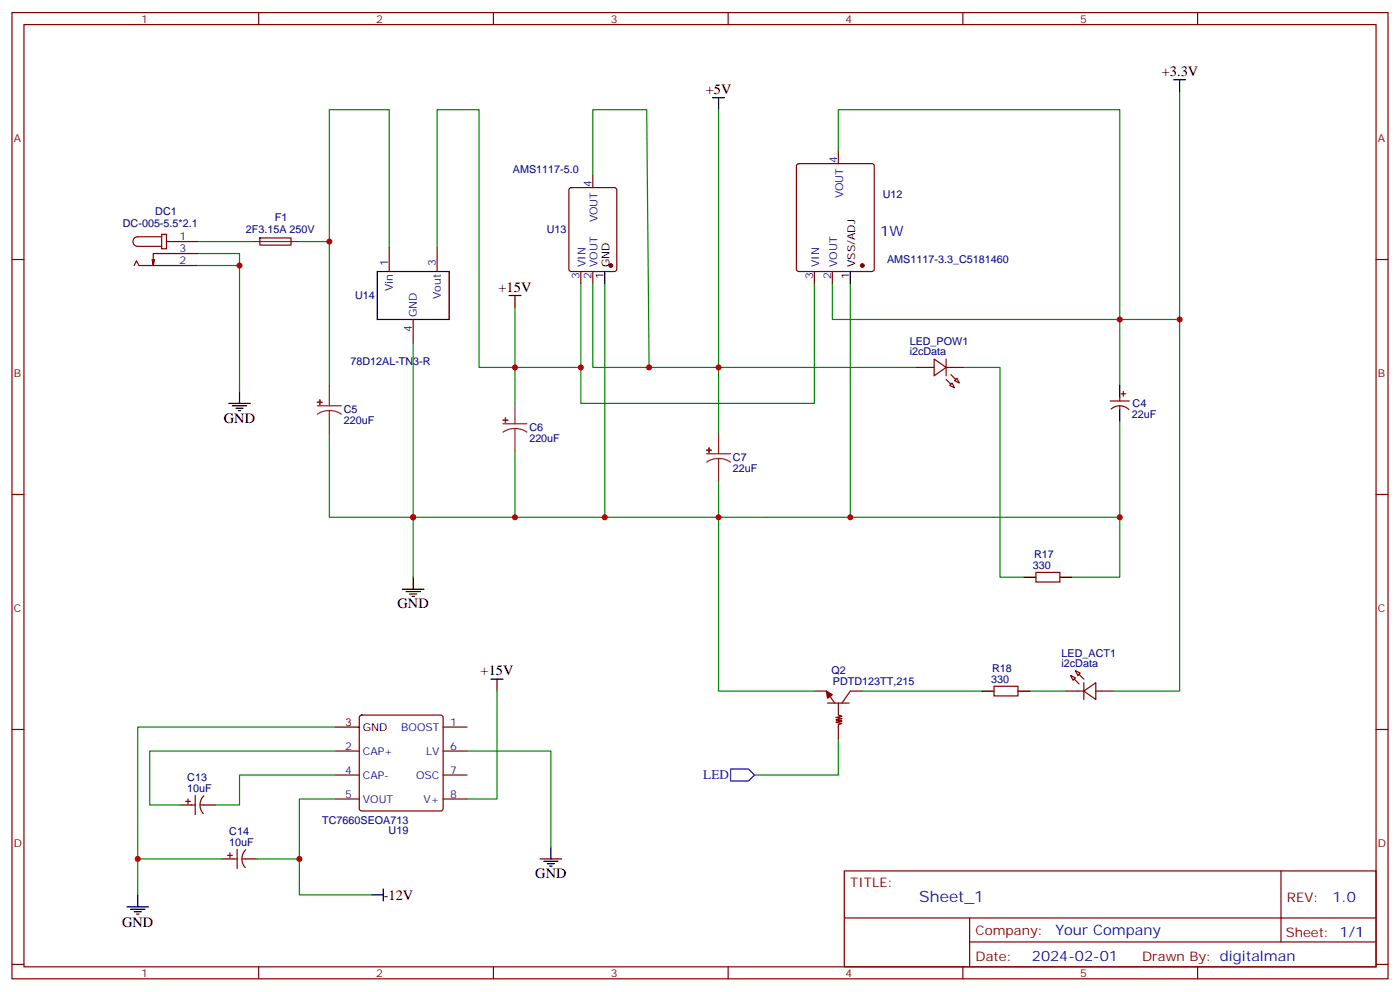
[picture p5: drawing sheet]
<svg xmlns="http://www.w3.org/2000/svg" width="412mm" height="292mm" viewBox="0 0 412 292" stroke-linecap="round" stroke-linejoin="round" font-family="sans-serif">
<g fill="none" stroke="#870000" stroke-width=".35">
<path d="M3.5 3.7h405.4v284.3h-405.4zM7.1 7.2h398.2v277.3h-398.2zM76.2 3.7v3.5M145.3 3.7v3.5M214.5 3.7v3.5M283.6 3.7v3.5M352.8 3.7v3.5M167.8 55.4l.5-.2h12.7l.6 .4 .1 23.6-.5 .6-12.9 .1-.7-.5v-23.5zM174.6 51.7v3.5M234.8 48.4l.5-.2h21.5l.5 .2 .2 .5v30.3l-.2 .5-.5 .2h-21.5l-.5-.2-.2-.5v-30.3zM246.9 44.6v3.6M3.5 76.4h3.6"/>
<path d="M39.5 78.1l.7-1.4 .7 1.4h17.3M45.5 76.4l-.3 1.7M47.6 69h1.4v4.2h-1.4zM47.6 69.7h-7a1.41 1.41 0 0 0-1.4 1.4 1.41 1.41 0 0 0 1.4 1.4h7M49 71.1h9.2M58.2 74.6h-13v3.5l-.4-1.7M76.6 70h9.1v2.1h-9.1zM114.7 72.8v7.1M128.8 72.8v7.1M171.1 79.9v3.5M174.6 79.9v3.5M239.9 79.9v3.5"/>
<path d="M245.2 79.9v3.5M405.3 76.4h3.6M121.7 94v7.1M269.9 108.1h5.3M275.2 105.7l3.5 2.4-3.5 2.5zM278.7 108.1h5.3M278.7 105.7v4.9M279.8 113.4l.7-.7 .7 1.4zM281.9 111.3l.7 1.4-1.4-.7zM327 118h5.7M329.8 116.9v1.1M329.8 119.4v1.1"/>
<path d="M330.2 115.9h1.4M330.9 115.2v1.4M327.3 120.4a3.8 3.8 0 0 1 5.3 .2M3.5 145.5h3.6M405.3 145.5h3.6M305.2 168.5h7v2.8h-7zM315.4 198.8l1.4 .7-.7 .7zM316.8 197.4l1.4 .7-.7 .7zM3.5 214.7h3.6M106.1 210.6l.4-.2h23.3l.5 .2 .2 .5v26.8l-.2 .5-.5 .3h-23.3l-.5-.3-.2-.5v-26.8zM130.5 214h7.1M239.9 203.4h3.5l2.5 3.5"/>
<path d="M243.8 206.9h6.3M246.9 206.9v3.5l1.1 .4-1.8 .3 1.8 .4-1.8 .3 1.8 .4-1.8 .3 1.8 .4-1.1 .4v4.2M254 203.4h-3.5l-2.5 3.5M292.8 202h7.1v2.8h-7.1zM314 203.4h5.3M319.3 203.4l3.5-2.5v4.9zM319.3 200.9v4.9M322.8 203.4h5.3M405.3 214.7h3.6M54.7 235.8h1.4M55.4 235.1v1.4M56.4 236.9h1.1"/>
<path d="M57.5 234.1v5.6M58.9 236.9h1.1M60 234.2a3.8 3.8 0 0 0-.1 5.2M98.8 221h7M98.8 228.1h7M98.8 235.1h7M130.5 221h7.1M130.5 228.1h7.1M130.5 235.1h7.1M67 251.7h1.4M67.7 251v1.4M68.8 252.8h1"/>
<path d="M69.8 249.9v5.7M71.3 252.8h1M72.4 250.1a3.8 3.8 0 0 0-.2 5.2M248.7 256.3h156.6v28.2h-156.6zM377.3 256.3v20.9M248.7 270.1h156.5M285.6 277.2h119.6M285.6 270.1v14.2M3.5 283.8h3.6M76.2 284.5v3.5M145.3 284.5v3.5M214.5 284.5v3.5"/>
<path d="M283.6 284.5v3.5M352.8 284.5v3.5M405.3 283.8h3.6"/>
</g>
<g fill="#870000" stroke="#870000" stroke-width=".35">
<path d="M316.4 199.8l1.5 1.5z"/>
<path d="M317.9 198.4l1.4 1.4z"/>
<path d="M243.4 203.4l1.8 1-1.4 1.1z"/>
<path d="M280.1 110.2l1.4 1.5z"/>
<path d="M278.7 111.7l1.4 1.4z"/>
<circle cx="179.9" cy="78.1" r=".53"/>
<circle cx="254" cy="78.1" r=".53"/>
</g>
<g fill="none" stroke="#008700" stroke-width=".35">
<path d="M211.7 32.3v75.8h-37.1v-24.7M347.5 27v67M174.6 51.7v-19.4h15.9l.7 75.8M246.9 44.6v-12.3h82.9v81.1M58.2 74.6h12.4v3.5M58.2 78.1h12.4v37.1M58.2 71.1h15.9M88.2 71.1h8.8v42.3M97 71.1v-38.8h17.7v40.5M128.8 72.8v-40.5h12.3v75.8h10.6v-17.6M171.1 83.4v24.7h-19.4v10.6M178.2 83.4v68.8"/>
<path d="M239.9 83.4v35.3h-68.8v-10.6M245.2 83.4v10.6h102.3M250.5 83.4v68.8M347.5 94v109.4h-19.4M121.7 101.1v51.1h90v-10.6M269.9 108.1h-58.2v19.4M284 108.1h10.6v61.8h7M97 127.5v24.7h24.7v17.7M151.7 132.8v19.4M329.8 124v28.2h-118.1v51.2h28.2M329.8 152.2v17.7h-14.1M98.8 214h-58.2v49.3"/>
<path d="M146.4 203.4v31.7h-8.8M246.9 217.5v10.6h-24.7M254 203.4h35.3M303.4 203.4h10.6M98.8 221h-54.7v15.9h8.8M98.8 228.1h-28.2v8.8h-7.1M98.8 235.1h-10.6v17.7h-12.4M137.6 221h24.7v28.2M40.6 252.8h24.7M88.2 252.8v10.5h21.2"/>
</g>
<g fill="none" stroke="#8c2424" stroke-width=".35">
<path d="M74.1 71.1h14.1M93.5 119.4h7M97 113.4v6M151.7 118.7v6M97 120.8l1.9 .3 1.6 .8M97 120.8l-1.8 .3-1.7 .8M97 120.8v6.7M148.2 124.7h7M151.7 126.1l1.8 .3 1.7 .8M151.7 126.1l-1.9 .3-1.6 .8M151.7 126.1v6.7M208.1 133.5h7.1"/>
<path d="M211.7 134.9l1.8 .3 1.7 .8M211.7 134.9l-1.9 .3-1.7 .8M211.7 127.5v6M211.7 134.9v6.7"/>
</g>
<g fill="#8c2424" stroke="#8c2424" stroke-width=".35">
<path d="M148.2 123.6l1.4 .1z"/>
<path d="M148.9 122.9v1.5z"/>
<path d="M93.5 118.4h1.4z"/>
<path d="M94.2 117.7v1.4z"/>
<path d="M208.1 132.5h1.4z"/>
<path d="M208.8 131.8l.1 1.4z"/>
</g>
<g fill="none" stroke="#000" stroke-width=".35">
<path d="M209.9 28.8h3.5M211.7 28.8v3.5M345.7 23.5h3.5M347.5 23.5v3.5M111.1 79.9h21.2v14.1h-21.2zM178.2 79.9v3.5M250.5 79.9v3.5M149.9 87h3.6M151.7 87v3.5M67.4 118.7h6.3M68.4 119.4h4.3M70.6 115.2v3.5"/>
<path d="M329.8 113.4v3.5M69.5 120.1h2.1M70.2 120.8h.7M329.8 120.5v3.5M118.5 173.4h6.4M119.6 174.1h4.2M120.6 174.8h2.2M121.4 175.5h.7M121.7 169.9v3.5M301.6 169.9h3.6M312.2 169.9h3.5M144.6 199.8h3.6"/>
<path d="M146.4 199.8v3.6M98.8 214h7M289.3 203.4h3.5M299.9 203.4h3.5M52.9 236.9h3.5M60 236.9h3.5M65.3 252.8h3.5M72.3 252.8h3.5M159.1 252.8h6.4M160.2 253.5h4.2M161.2 254.2h2.1M161.9 254.9h.7"/>
<path d="M162.3 249.2v3.6M37.4 266.9h6.3M38.5 267.6h4.2M39.5 268.3h2.1M40.2 269h.7M40.6 263.3v3.6M109.4 263.3h3.5M112.9 261.6v3.5"/>
</g>
<path d="M215.2 226.3h5.3l1.7 1.8-1.7 1.7h-5.3z" fill="none" stroke="#00f" stroke-width=".35"/>
<g fill="#c00">
<circle cx="191.2" cy="108.1" r=".88"/>
<circle cx="211.7" cy="108.1" r=".88"/>
<circle cx="70.6" cy="78.1" r=".88"/>
<circle cx="97" cy="71.1" r=".88"/>
<circle cx="151.7" cy="152.2" r=".88"/>
<circle cx="329.8" cy="94" r=".88"/>
<circle cx="347.5" cy="94" r=".88"/>
<circle cx="250.5" cy="152.2" r=".88"/>
<circle cx="171.1" cy="108.1" r=".88"/>
<circle cx="329.8" cy="152.2" r=".88"/>
<circle cx="151.7" cy="108.1" r=".88"/>
<circle cx="178.2" cy="152.2" r=".88"/>
<circle cx="121.7" cy="152.2" r=".88"/>
<circle cx="211.7" cy="152.2" r=".88"/>
<circle cx="40.6" cy="252.8" r=".88"/>
<circle cx="88.2" cy="252.8" r=".88"/>
</g>
<text font-size="4.6" fill="#00f" x="270.8" y="265.3">Sheet_1</text>
<g font-size="4.2">
<text x="342.2" y="22.2">+3.3V</text>
<text x="207.9" y="27.7">+5V</text>
<text x="146.9" y="85.9">+15V</text>
<text x="66" y="124.4">GND</text>
<text x="117.1" y="179">GND</text>
<text x="141.6" y="198.8">+15V</text>
<text x="157.7" y="258.4">GND</text>
<text x="113.1" y="264.8">-12V</text>
<text x="36" y="272.9">GND</text>
</g>
<g font-size="4.2" fill="#00f">
<text x="259.3" y="69.3">1W</text>
<text x="392.5" y="265.6">1.0</text>
<text x="310.9" y="275.1">Your Company</text>
<text x="304" y="282.9">2024-02-01</text>
</g>
<text font-size="3.9" fill="#00f" x="207.2" y="229.3">LED</text>
<g font-size="3.9" fill="#800">
<text x="250.5" y="260.9">TITLE:</text>
<text x="379.1" y="265.6">REV:</text>
<text x="287.4" y="275.1">Company:</text>
<text x="378.7" y="275.7">Sheet: 1/1</text>
<text x="287.4" y="282.8">Date:</text>
<text x="336.4" y="282.8">Draw</text>
<text x="346.6" y="282.8">n By: digitalman</text>
</g>
<g font-size="3.2" fill="#800">
<text x="41.6" y="6.7">1</text>
<text x="110.8" y="6.7">2</text>
<text x="179.9" y="6.7">3</text>
<text x="249.1" y="6.7">4</text>
<text x="318.2" y="6.7">5</text>
<text x="4.1" y="41.8">A</text>
<text x="405.9" y="41.8">A</text>
<text x="4.1" y="110.9">B</text>
<text x="405.9" y="110.9">B</text>
<text x="4.1" y="180.1">C</text>
<text x="405.9" y="180.1">C</text>
<text x="4.1" y="249.2">D</text>
<text x="405.9" y="249.2">D</text>
<text x="41.6" y="287.5">1</text>
<text x="110.8" y="287.5">2</text>
<text x="179.9" y="287.5">3</text>
<text x="249.1" y="287.5">4</text>
<text x="318.2" y="287.5">5</text>
</g>
<g font-size="3.2" fill="#00f">
<text x="246.6" y="48" transform="rotate(-90 246.6 48)">4</text>
<text x="174.3" y="55" transform="rotate(-90 174.3 55)">4</text>
<text x="248.4" y="58.4" transform="rotate(-90 248.4 58.4)">VOUT</text>
<text x="176" y="65.5" transform="rotate(-90 176 65.5)">VOUT</text>
<text x="52.9" y="70.7">1</text>
<text x="52.9" y="74.3">3</text>
<text x="52.9" y="77.8">2</text>
<text x="114.3" y="78.1" transform="rotate(-90 114.3 78.1)">1</text>
<text x="128.4" y="78.1" transform="rotate(-90 128.4 78.1)">3</text>
<text x="170.7" y="82.1" transform="rotate(-90 170.7 82.1)">3</text>
<text x="172.5" y="78.6" transform="rotate(-90 172.5 78.6)">VIN</text>
<text x="174.3" y="82.1" transform="rotate(-90 174.3 82.1)">2</text>
<text x="176" y="78.6" transform="rotate(-90 176 78.6)">VOUT</text>
<text x="239.5" y="82.1" transform="rotate(-90 239.5 82.1)">3</text>
<text x="241.3" y="78.6" transform="rotate(-90 241.3 78.6)">VIN</text>
<text x="244.8" y="82.1" transform="rotate(-90 244.8 82.1)">2</text>
<text x="246.6" y="78.6" transform="rotate(-90 246.6 78.6)">VOUT</text>
<text x="115.7" y="85.7" transform="rotate(-90 115.7 85.7)">Vin</text>
<text x="129.8" y="88" transform="rotate(-90 129.8 88)">Vout</text>
<text x="122.8" y="93.3" transform="rotate(-90 122.8 93.3)">GND</text>
<text x="121.4" y="97.8" transform="rotate(-90 121.4 97.8)">4</text>
<text x="118.2" y="215">BOOST</text>
<text x="132.6" y="213.6">1</text>
<text x="101.7" y="220.7">2</text>
<text x="132.6" y="220.7">6</text>
<text x="101.7" y="227.7">4</text>
<text x="106.9" y="222.1">CAP+</text>
<text x="125.5" y="222.1">LV</text>
<text x="132.6" y="227.7">7</text>
<text x="106.9" y="229.1">CAP-</text>
<text x="122.6" y="229.1">OSC</text>
<text x="101.7" y="234.8">5</text>
<text x="106.9" y="236.2">VOUT</text>
<text x="124.7" y="236.2">V+</text>
<text x="132.6" y="234.8">8</text>
</g>
<g font-size="3.2" fill="#000080">
<text x="151.1" y="51">AMS1117-5.0</text>
<text x="260" y="58.1">U12</text>
<text x="45.7" y="63.2">DC1</text>
<text x="81" y="65.2">F1</text>
<text x="36.2" y="66.9">DC-005-5.5*2.1</text>
<text x="72.4" y="68.7">2F3.15A 250V</text>
<text x="161" y="68.7">U13</text>
<text x="261.3" y="77.5">AMS1117-3.3_C5181460</text>
<text x="104.6" y="88.1">U14</text>
<text x="268" y="101.4">LED_POW1</text>
<text x="103.2" y="107.4">78D12AL-TN3-R</text>
<text x="268" y="104.6">i2cData</text>
<text x="333.6" y="119.8">C4</text>
<text x="101.2" y="124.7">220uF</text>
<text x="101.2" y="121.5">C5</text>
<text x="333.4" y="123.1">22uF</text>
<text x="155.9" y="130">220uF</text>
<text x="155.9" y="126.8">C6</text>
<text x="215.9" y="135.7">C7</text>
<text x="215.9" y="138.9">22uF</text>
<text x="304.3" y="167.4">330</text>
<text x="304.6" y="164.2">R17</text>
<text x="292.3" y="197.7">R18</text>
<text x="312.7" y="196.3">i2cData</text>
<text x="312.7" y="193.2">LED_ACT1</text>
<text x="244.9" y="198.4">Q2</text>
<text x="245.4" y="201.6">PDTD123TT,215</text>
<text x="291.9" y="200.9">330</text>
<text x="55.2" y="233">10uF</text>
<text x="55.2" y="229.9">C13</text>
<text x="67.5" y="245.7">C14</text>
<text x="94.9" y="242.5">TC7660SEOA713</text>
<text x="114.5" y="245.6">U19</text>
<text x="67.5" y="248.9">10uF</text>
</g>
<g font-size="3.2">
<text x="177.8" y="82.1" transform="rotate(-90 177.8 82.1)">1</text>
<text x="179.6" y="78.6" transform="rotate(-90 179.6 78.6)">GND</text>
<text x="250.1" y="82.1" transform="rotate(-90 250.1 82.1)">1</text>
<text x="251.9" y="78.6" transform="rotate(-90 251.9 78.6)">VSS/ADJ</text>
<text x="101.7" y="213.6">3</text>
<text x="106.9" y="215">GND</text>
</g>
</svg>
